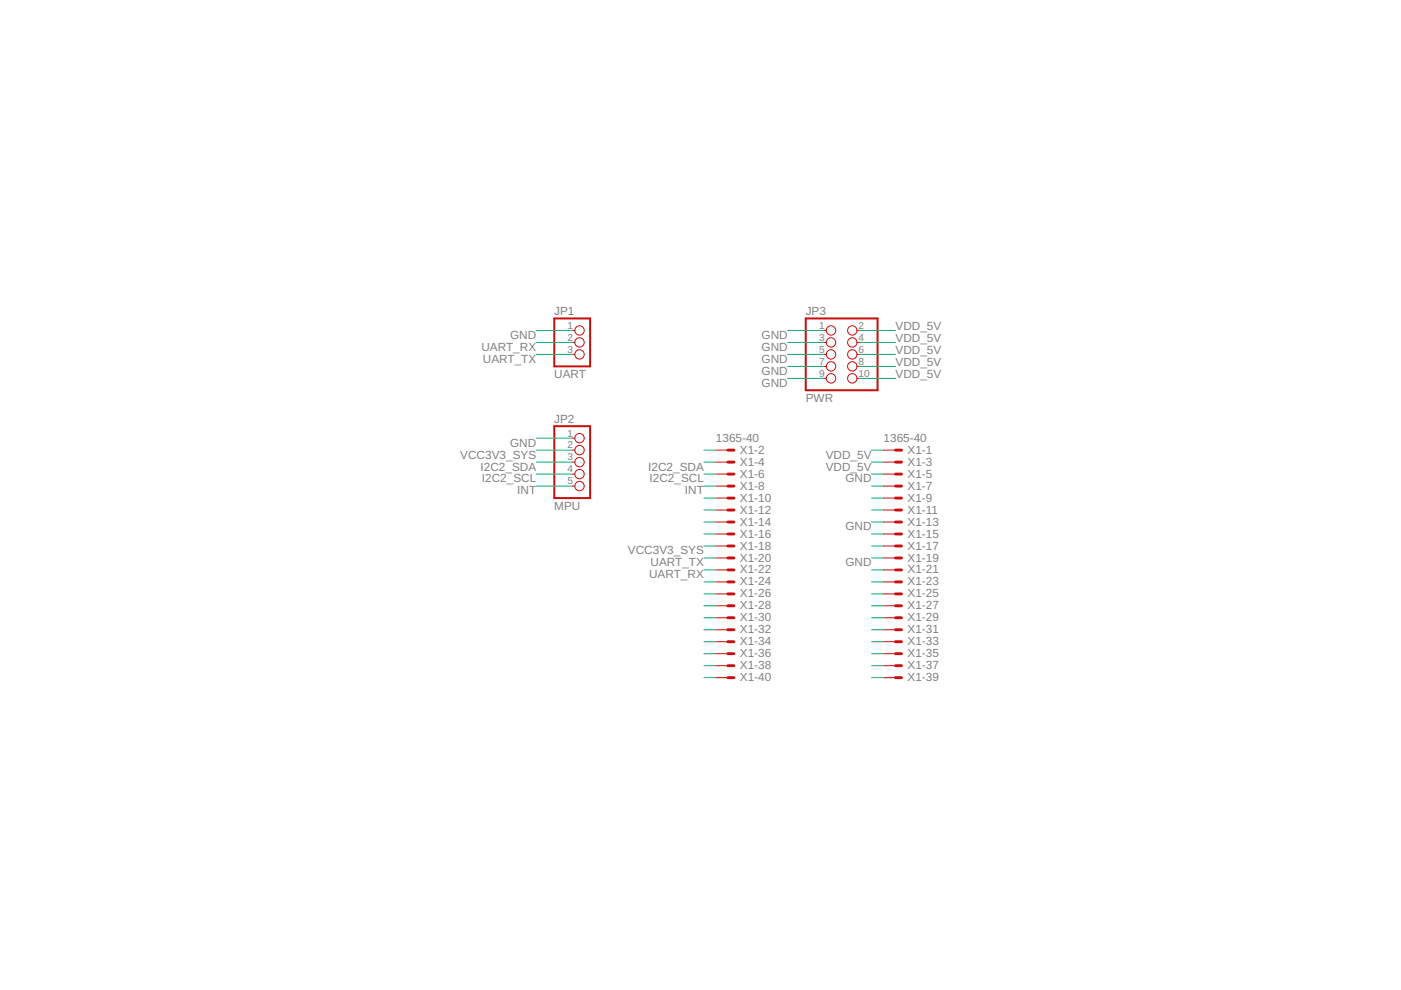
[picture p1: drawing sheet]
<?xml version="1.0" encoding="utf-8"?>
<!DOCTYPE eagle SYSTEM "eagle.dtd">
<eagle version="9.6.1">
<drawing>
<settings>
<setting alwaysvectorfont="no"/>
<setting verticaltext="up"/>
</settings>
<grid distance="0.1" unitdist="inch" unit="inch" style="lines" multiple="1" display="no" altdistance="0.01" altunitdist="inch" altunit="inch"/>
<schematic xreflabel="%F%N/%S.%C%R" xrefpart="/%S.%C%R">
<libraries>
<library name="pinhead">
<symbols>
<symbol name="PINHD3">
<wire x1="-6.35" y1="-5.08" x2="1.27" y2="-5.08" width="0.4064" layer="94"/>
<wire x1="1.27" y1="-5.08" x2="1.27" y2="5.08" width="0.4064" layer="94"/>
<wire x1="1.27" y1="5.08" x2="-6.35" y2="5.08" width="0.4064" layer="94"/>
<wire x1="-6.35" y1="5.08" x2="-6.35" y2="-5.08" width="0.4064" layer="94"/>
<text x="-6.35" y="5.715" size="1.778" layer="95">&gt;NAME</text>
<text x="-6.35" y="-7.62" size="1.778" layer="96">&gt;VALUE</text>
<pin name="1" x="-2.54" y="2.54" visible="pad" length="short" direction="pas" function="dot"/>
<pin name="2" x="-2.54" y="0" visible="pad" length="short" direction="pas" function="dot"/>
<pin name="3" x="-2.54" y="-2.54" visible="pad" length="short" direction="pas" function="dot"/>
</symbol>
<symbol name="PINH2X5">
<wire x1="-6.35" y1="-7.62" x2="8.89" y2="-7.62" width="0.4064" layer="94"/>
<wire x1="8.89" y1="-7.62" x2="8.89" y2="7.62" width="0.4064" layer="94"/>
<wire x1="8.89" y1="7.62" x2="-6.35" y2="7.62" width="0.4064" layer="94"/>
<wire x1="-6.35" y1="7.62" x2="-6.35" y2="-7.62" width="0.4064" layer="94"/>
<text x="-6.35" y="8.255" size="1.778" layer="95">&gt;NAME</text>
<text x="-6.35" y="-10.16" size="1.778" layer="96">&gt;VALUE</text>
<pin name="1" x="-2.54" y="5.08" visible="pad" length="short" direction="pas" function="dot"/>
<pin name="2" x="5.08" y="5.08" visible="pad" length="short" direction="pas" function="dot" rot="R180"/>
<pin name="3" x="-2.54" y="2.54" visible="pad" length="short" direction="pas" function="dot"/>
<pin name="4" x="5.08" y="2.54" visible="pad" length="short" direction="pas" function="dot" rot="R180"/>
<pin name="5" x="-2.54" y="0" visible="pad" length="short" direction="pas" function="dot"/>
<pin name="6" x="5.08" y="0" visible="pad" length="short" direction="pas" function="dot" rot="R180"/>
<pin name="7" x="-2.54" y="-2.54" visible="pad" length="short" direction="pas" function="dot"/>
<pin name="8" x="5.08" y="-2.54" visible="pad" length="short" direction="pas" function="dot" rot="R180"/>
<pin name="9" x="-2.54" y="-5.08" visible="pad" length="short" direction="pas" function="dot"/>
<pin name="10" x="5.08" y="-5.08" visible="pad" length="short" direction="pas" function="dot" rot="R180"/>
</symbol>
<symbol name="PINHD5">
<wire x1="-6.35" y1="-7.62" x2="1.27" y2="-7.62" width="0.4064" layer="94"/>
<wire x1="1.27" y1="-7.62" x2="1.27" y2="7.62" width="0.4064" layer="94"/>
<wire x1="1.27" y1="7.62" x2="-6.35" y2="7.62" width="0.4064" layer="94"/>
<wire x1="-6.35" y1="7.62" x2="-6.35" y2="-7.62" width="0.4064" layer="94"/>
<text x="-6.35" y="8.255" size="1.778" layer="95">&gt;NAME</text>
<text x="-6.35" y="-10.16" size="1.778" layer="96">&gt;VALUE</text>
<pin name="1" x="-2.54" y="5.08" visible="pad" length="short" direction="pas" function="dot"/>
<pin name="2" x="-2.54" y="2.54" visible="pad" length="short" direction="pas" function="dot"/>
<pin name="3" x="-2.54" y="0" visible="pad" length="short" direction="pas" function="dot"/>
<pin name="4" x="-2.54" y="-2.54" visible="pad" length="short" direction="pas" function="dot"/>
<pin name="5" x="-2.54" y="-5.08" visible="pad" length="short" direction="pas" function="dot"/>
</symbol>
</symbols>
<devicesets>
<deviceset name="PINHD-1X3" prefix="JP" uservalue="yes">
<gates>
<gate name="A" symbol="PINHD3" x="0" y="0"/>
</gates>
<devices>
<device name="" package="1X03">
<connects>
<connect gate="A" pin="1" pad="1"/>
<connect gate="A" pin="2" pad="2"/>
<connect gate="A" pin="3" pad="3"/>
</connects>
<package3dinstances>
<package3dinstance package3d_urn="urn:adsk.eagle:package:22458/2"/>
</package3dinstances>
<technologies>
<technology name="">
<attribute name="POPULARITY" value="92" constant="no"/>
</technology>
</technologies>
</device>
<device name="/90" package="1X03/90">
<connects>
<connect gate="A" pin="1" pad="1"/>
<connect gate="A" pin="2" pad="2"/>
<connect gate="A" pin="3" pad="3"/>
</connects>
<package3dinstances>
<package3dinstance package3d_urn="urn:adsk.eagle:package:22459/2"/>
</package3dinstances>
<technologies>
<technology name="">
<attribute name="POPULARITY" value="17" constant="no"/>
</technology>
</technologies>
</device>
</devices>
</deviceset>
<deviceset name="PINHD-2X5" prefix="JP" uservalue="yes">
<gates>
<gate name="A" symbol="PINH2X5" x="0" y="0"/>
</gates>
<devices>
<device name="" package="2X05">
<connects>
<connect gate="A" pin="1" pad="1"/>
<connect gate="A" pin="10" pad="10"/>
<connect gate="A" pin="2" pad="2"/>
<connect gate="A" pin="3" pad="3"/>
<connect gate="A" pin="4" pad="4"/>
<connect gate="A" pin="5" pad="5"/>
<connect gate="A" pin="6" pad="6"/>
<connect gate="A" pin="7" pad="7"/>
<connect gate="A" pin="8" pad="8"/>
<connect gate="A" pin="9" pad="9"/>
</connects>
<package3dinstances>
<package3dinstance package3d_urn="urn:adsk.eagle:package:22470/2"/>
</package3dinstances>
<technologies>
<technology name="">
<attribute name="POPULARITY" value="35" constant="no"/>
</technology>
</technologies>
</device>
<device name="/90" package="2X05/90">
<connects>
<connect gate="A" pin="1" pad="1"/>
<connect gate="A" pin="10" pad="10"/>
<connect gate="A" pin="2" pad="2"/>
<connect gate="A" pin="3" pad="3"/>
<connect gate="A" pin="4" pad="4"/>
<connect gate="A" pin="5" pad="5"/>
<connect gate="A" pin="6" pad="6"/>
<connect gate="A" pin="7" pad="7"/>
<connect gate="A" pin="8" pad="8"/>
<connect gate="A" pin="9" pad="9"/>
</connects>
<package3dinstances>
<package3dinstance package3d_urn="urn:adsk.eagle:package:22471/2"/>
</package3dinstances>
<technologies>
<technology name="">
<attribute name="POPULARITY" value="0" constant="no"/>
</technology>
</technologies>
</device>
</devices>
</deviceset>
<deviceset name="PINHD-1X5" prefix="JP" uservalue="yes">
<gates>
<gate name="A" symbol="PINHD5" x="0" y="0"/>
</gates>
<devices>
<device name="" package="1X05">
<connects>
<connect gate="A" pin="1" pad="1"/>
<connect gate="A" pin="2" pad="2"/>
<connect gate="A" pin="3" pad="3"/>
<connect gate="A" pin="4" pad="4"/>
<connect gate="A" pin="5" pad="5"/>
</connects>
<package3dinstances>
<package3dinstance package3d_urn="urn:adsk.eagle:package:22469/2"/>
</package3dinstances>
<technologies>
<technology name="">
<attribute name="POPULARITY" value="69" constant="no"/>
</technology>
</technologies>
</device>
<device name="/90" package="1X05/90">
<connects>
<connect gate="A" pin="1" pad="1"/>
<connect gate="A" pin="2" pad="2"/>
<connect gate="A" pin="3" pad="3"/>
<connect gate="A" pin="4" pad="4"/>
<connect gate="A" pin="5" pad="5"/>
</connects>
<package3dinstances>
<package3dinstance package3d_urn="urn:adsk.eagle:package:22467/2"/>
</package3dinstances>
<technologies>
<technology name="">
<attribute name="POPULARITY" value="9" constant="no"/>
</technology>
</technologies>
</device>
<device name="5X2MM" package="1_05X2MM">
<connects>
<connect gate="A" pin="1" pad="1"/>
<connect gate="A" pin="2" pad="2"/>
<connect gate="A" pin="3" pad="3"/>
<connect gate="A" pin="4" pad="4"/>
<connect gate="A" pin="5" pad="5"/>
</connects>
<package3dinstances>
<package3dinstance package3d_urn="urn:adsk.eagle:package:22466/2"/>
</package3dinstances>
<technologies>
<technology name="">
<attribute name="POPULARITY" value="0" constant="no"/>
</technology>
</technologies>
</device>
</devices>
</deviceset>
</devicesets>
</library>
<library name="con-leotronics">
<symbols>
<symbol name="MVAL">
<wire x1="0" y1="0" x2="1.27" y2="0" width="0.6096" layer="94"/>
<text x="2.54" y="-0.762" size="1.778" layer="95">&gt;NAME</text>
<text x="-2.54" y="1.651" size="1.778" layer="96">&gt;VALUE</text>
<pin name="S" x="-2.54" y="0" visible="off" length="short" direction="pas"/>
</symbol>
<symbol name="M">
<wire x1="0" y1="0" x2="1.27" y2="0" width="0.6096" layer="94"/>
<text x="2.54" y="-0.762" size="1.778" layer="95">&gt;NAME</text>
<pin name="S" x="-2.54" y="0" visible="off" length="short" direction="pas"/>
</symbol>
</symbols>
<devicesets>
<deviceset name="1365-40" prefix="X">
<gates>
<gate name="-1" symbol="MVAL" x="0" y="0" addlevel="always" swaplevel="1"/>
<gate name="-2" symbol="MVAL" x="30.48" y="0" addlevel="always" swaplevel="1"/>
<gate name="-3" symbol="M" x="0" y="-2.54" addlevel="always" swaplevel="1"/>
<gate name="-4" symbol="M" x="30.48" y="-2.54" addlevel="always" swaplevel="1"/>
<gate name="-5" symbol="M" x="0" y="-5.08" addlevel="always" swaplevel="1"/>
<gate name="-6" symbol="M" x="30.48" y="-5.08" addlevel="always" swaplevel="1"/>
<gate name="-7" symbol="M" x="0" y="-7.62" addlevel="always" swaplevel="1"/>
<gate name="-8" symbol="M" x="30.48" y="-7.62" addlevel="always" swaplevel="1"/>
<gate name="-9" symbol="M" x="0" y="-10.16" addlevel="always" swaplevel="1"/>
<gate name="-10" symbol="M" x="30.48" y="-10.16" addlevel="always" swaplevel="1"/>
<gate name="-11" symbol="M" x="0" y="-12.7" addlevel="always" swaplevel="1"/>
<gate name="-12" symbol="M" x="30.48" y="-12.7" addlevel="always" swaplevel="1"/>
<gate name="-13" symbol="M" x="0" y="-15.24" addlevel="always" swaplevel="1"/>
<gate name="-14" symbol="M" x="30.48" y="-15.24" addlevel="always" swaplevel="1"/>
<gate name="-15" symbol="M" x="0" y="-17.78" addlevel="always" swaplevel="1"/>
<gate name="-16" symbol="M" x="30.48" y="-17.78" addlevel="always" swaplevel="1"/>
<gate name="-17" symbol="M" x="0" y="-20.32" addlevel="always" swaplevel="1"/>
<gate name="-18" symbol="M" x="30.48" y="-20.32" addlevel="always" swaplevel="1"/>
<gate name="-19" symbol="M" x="0" y="-22.86" addlevel="always" swaplevel="1"/>
<gate name="-20" symbol="M" x="30.48" y="-22.86" addlevel="always" swaplevel="1"/>
<gate name="-21" symbol="M" x="0" y="-25.4" addlevel="always" swaplevel="1"/>
<gate name="-22" symbol="M" x="30.48" y="-25.4" addlevel="always" swaplevel="1"/>
<gate name="-23" symbol="M" x="0" y="-27.94" addlevel="always" swaplevel="1"/>
<gate name="-24" symbol="M" x="30.48" y="-27.94" addlevel="always" swaplevel="1"/>
<gate name="-25" symbol="M" x="0" y="-30.48" addlevel="always" swaplevel="1"/>
<gate name="-26" symbol="M" x="30.48" y="-30.48" addlevel="always" swaplevel="1"/>
<gate name="-27" symbol="M" x="0" y="-33.02" addlevel="always" swaplevel="1"/>
<gate name="-28" symbol="M" x="30.48" y="-33.02" addlevel="always" swaplevel="1"/>
<gate name="-29" symbol="M" x="0" y="-35.56" addlevel="always" swaplevel="1"/>
<gate name="-30" symbol="M" x="30.48" y="-35.56" addlevel="always" swaplevel="1"/>
<gate name="-31" symbol="M" x="0" y="-38.1" addlevel="always" swaplevel="1"/>
<gate name="-32" symbol="M" x="30.48" y="-38.1" addlevel="always" swaplevel="1"/>
<gate name="-33" symbol="M" x="0" y="-40.64" addlevel="always" swaplevel="1"/>
<gate name="-34" symbol="M" x="30.48" y="-40.64" addlevel="always" swaplevel="1"/>
<gate name="-35" symbol="M" x="0" y="-43.18" addlevel="always" swaplevel="1"/>
<gate name="-36" symbol="M" x="30.48" y="-43.18" addlevel="always" swaplevel="1"/>
<gate name="-37" symbol="M" x="0" y="-45.72" addlevel="always" swaplevel="1"/>
<gate name="-38" symbol="M" x="30.48" y="-45.72" addlevel="always" swaplevel="1"/>
<gate name="-39" symbol="M" x="0" y="-48.26" addlevel="always" swaplevel="1"/>
<gate name="-40" symbol="M" x="30.48" y="-48.26" addlevel="always" swaplevel="1"/>
</gates>
<devices>
<device name="" package="1365-40">
<connects>
<connect gate="-1" pin="S" pad="1"/>
<connect gate="-10" pin="S" pad="10"/>
<connect gate="-11" pin="S" pad="11"/>
<connect gate="-12" pin="S" pad="12"/>
<connect gate="-13" pin="S" pad="13"/>
<connect gate="-14" pin="S" pad="14"/>
<connect gate="-15" pin="S" pad="15"/>
<connect gate="-16" pin="S" pad="16"/>
<connect gate="-17" pin="S" pad="17"/>
<connect gate="-18" pin="S" pad="18"/>
<connect gate="-19" pin="S" pad="19"/>
<connect gate="-2" pin="S" pad="2"/>
<connect gate="-20" pin="S" pad="20"/>
<connect gate="-21" pin="S" pad="21"/>
<connect gate="-22" pin="S" pad="22"/>
<connect gate="-23" pin="S" pad="23"/>
<connect gate="-24" pin="S" pad="24"/>
<connect gate="-25" pin="S" pad="25"/>
<connect gate="-26" pin="S" pad="26"/>
<connect gate="-27" pin="S" pad="27"/>
<connect gate="-28" pin="S" pad="28"/>
<connect gate="-29" pin="S" pad="29"/>
<connect gate="-3" pin="S" pad="3"/>
<connect gate="-30" pin="S" pad="30"/>
<connect gate="-31" pin="S" pad="31"/>
<connect gate="-32" pin="S" pad="32"/>
<connect gate="-33" pin="S" pad="33"/>
<connect gate="-34" pin="S" pad="34"/>
<connect gate="-35" pin="S" pad="35"/>
<connect gate="-36" pin="S" pad="36"/>
<connect gate="-37" pin="S" pad="37"/>
<connect gate="-38" pin="S" pad="38"/>
<connect gate="-39" pin="S" pad="39"/>
<connect gate="-4" pin="S" pad="4"/>
<connect gate="-40" pin="S" pad="40"/>
<connect gate="-5" pin="S" pad="5"/>
<connect gate="-6" pin="S" pad="6"/>
<connect gate="-7" pin="S" pad="7"/>
<connect gate="-8" pin="S" pad="8"/>
<connect gate="-9" pin="S" pad="9"/>
</connects>
<package3dinstances>
<package3dinstance package3d_urn="urn:adsk.eagle:package:7973/1"/>
</package3dinstances>
<technologies>
<technology name="">
<attribute name="MF" value="" constant="no"/>
<attribute name="MPN" value="" constant="no"/>
<attribute name="OC_FARNELL" value="unknown" constant="no"/>
<attribute name="OC_NEWARK" value="unknown" constant="no"/>
<attribute name="POPULARITY" value="0" constant="no"/>
</technology>
</technologies>
</device>
</devices>
</deviceset>
</devicesets>
</library>
</libraries>
<attributes>
</attributes>
<variantdefs>
</variantdefs>
<classes>
<class number="0" name="default" width="0" drill="0">
</class>
</classes>
<parts>
<part name="JP1" library="pinhead" deviceset="PINHD-1X3" device="" package3d_urn="urn:adsk.eagle:package:22458/2" value="UART"/>
<part name="JP3" library="pinhead" deviceset="PINHD-2X5" device="" package3d_urn="urn:adsk.eagle:package:22470/2" value="PWR"/>
<part name="X1" library="con-leotronics" deviceset="1365-40" device="" package3d_urn="urn:adsk.eagle:package:7973/1"/>
<part name="JP2" library="pinhead" deviceset="PINHD-1X5" device="" package3d_urn="urn:adsk.eagle:package:22469/2" value="MPU"/>
</parts>
<sheets>
<sheet>
<plain>
</plain>
<instances>
<instance part="JP1" gate="A" x="33.02" y="78.74" smashed="yes">
<attribute name="NAME" x="26.67" y="84.455" size="1.778" layer="95"/>
<attribute name="VALUE" x="26.67" y="71.12" size="1.778" layer="96"/>
</instance>
<instance part="JP3" gate="A" x="86.36" y="76.2" smashed="yes">
<attribute name="NAME" x="80.01" y="84.455" size="1.778" layer="95"/>
<attribute name="VALUE" x="80.01" y="66.04" size="1.778" layer="96"/>
</instance>
<instance part="X1" gate="-1" x="99.06" y="55.88" smashed="yes">
<attribute name="NAME" x="101.6" y="55.118" size="1.778" layer="95"/>
<attribute name="VALUE" x="96.52" y="57.531" size="1.778" layer="96"/>
</instance>
<instance part="X1" gate="-2" x="63.5" y="55.88" smashed="yes">
<attribute name="NAME" x="66.04" y="55.118" size="1.778" layer="95"/>
<attribute name="VALUE" x="60.96" y="57.531" size="1.778" layer="96"/>
</instance>
<instance part="X1" gate="-3" x="99.06" y="53.34" smashed="yes">
<attribute name="NAME" x="101.6" y="52.578" size="1.778" layer="95"/>
</instance>
<instance part="X1" gate="-4" x="63.5" y="53.34" smashed="yes">
<attribute name="NAME" x="66.04" y="52.578" size="1.778" layer="95"/>
</instance>
<instance part="X1" gate="-5" x="99.06" y="50.8" smashed="yes">
<attribute name="NAME" x="101.6" y="50.038" size="1.778" layer="95"/>
</instance>
<instance part="X1" gate="-6" x="63.5" y="50.8" smashed="yes">
<attribute name="NAME" x="66.04" y="50.038" size="1.778" layer="95"/>
</instance>
<instance part="X1" gate="-7" x="99.06" y="48.26" smashed="yes">
<attribute name="NAME" x="101.6" y="47.498" size="1.778" layer="95"/>
</instance>
<instance part="X1" gate="-8" x="63.5" y="48.26" smashed="yes">
<attribute name="NAME" x="66.04" y="47.498" size="1.778" layer="95"/>
</instance>
<instance part="X1" gate="-9" x="99.06" y="45.72" smashed="yes">
<attribute name="NAME" x="101.6" y="44.958" size="1.778" layer="95"/>
</instance>
<instance part="X1" gate="-10" x="63.5" y="45.72" smashed="yes">
<attribute name="NAME" x="66.04" y="44.958" size="1.778" layer="95"/>
</instance>
<instance part="X1" gate="-11" x="99.06" y="43.18" smashed="yes">
<attribute name="NAME" x="101.6" y="42.418" size="1.778" layer="95"/>
</instance>
<instance part="X1" gate="-12" x="63.5" y="43.18" smashed="yes">
<attribute name="NAME" x="66.04" y="42.418" size="1.778" layer="95"/>
</instance>
<instance part="X1" gate="-13" x="99.06" y="40.64" smashed="yes">
<attribute name="NAME" x="101.6" y="39.878" size="1.778" layer="95"/>
</instance>
<instance part="X1" gate="-14" x="63.5" y="40.64" smashed="yes">
<attribute name="NAME" x="66.04" y="39.878" size="1.778" layer="95"/>
</instance>
<instance part="X1" gate="-15" x="99.06" y="38.1" smashed="yes">
<attribute name="NAME" x="101.6" y="37.338" size="1.778" layer="95"/>
</instance>
<instance part="X1" gate="-16" x="63.5" y="38.1" smashed="yes">
<attribute name="NAME" x="66.04" y="37.338" size="1.778" layer="95"/>
</instance>
<instance part="X1" gate="-17" x="99.06" y="35.56" smashed="yes">
<attribute name="NAME" x="101.6" y="34.798" size="1.778" layer="95"/>
</instance>
<instance part="X1" gate="-18" x="63.5" y="35.56" smashed="yes">
<attribute name="NAME" x="66.04" y="34.798" size="1.778" layer="95"/>
</instance>
<instance part="X1" gate="-19" x="99.06" y="33.02" smashed="yes">
<attribute name="NAME" x="101.6" y="32.258" size="1.778" layer="95"/>
</instance>
<instance part="X1" gate="-20" x="63.5" y="33.02" smashed="yes">
<attribute name="NAME" x="66.04" y="32.258" size="1.778" layer="95"/>
</instance>
<instance part="X1" gate="-21" x="99.06" y="30.48" smashed="yes">
<attribute name="NAME" x="101.6" y="29.718" size="1.778" layer="95"/>
</instance>
<instance part="X1" gate="-22" x="63.5" y="30.48" smashed="yes">
<attribute name="NAME" x="66.04" y="29.718" size="1.778" layer="95"/>
</instance>
<instance part="X1" gate="-23" x="99.06" y="27.94" smashed="yes">
<attribute name="NAME" x="101.6" y="27.178" size="1.778" layer="95"/>
</instance>
<instance part="X1" gate="-24" x="63.5" y="27.94" smashed="yes">
<attribute name="NAME" x="66.04" y="27.178" size="1.778" layer="95"/>
</instance>
<instance part="X1" gate="-25" x="99.06" y="25.4" smashed="yes">
<attribute name="NAME" x="101.6" y="24.638" size="1.778" layer="95"/>
</instance>
<instance part="X1" gate="-26" x="63.5" y="25.4" smashed="yes">
<attribute name="NAME" x="66.04" y="24.638" size="1.778" layer="95"/>
</instance>
<instance part="X1" gate="-27" x="99.06" y="22.86" smashed="yes">
<attribute name="NAME" x="101.6" y="22.098" size="1.778" layer="95"/>
</instance>
<instance part="X1" gate="-28" x="63.5" y="22.86" smashed="yes">
<attribute name="NAME" x="66.04" y="22.098" size="1.778" layer="95"/>
</instance>
<instance part="X1" gate="-29" x="99.06" y="20.32" smashed="yes">
<attribute name="NAME" x="101.6" y="19.558" size="1.778" layer="95"/>
</instance>
<instance part="X1" gate="-30" x="63.5" y="20.32" smashed="yes">
<attribute name="NAME" x="66.04" y="19.558" size="1.778" layer="95"/>
</instance>
<instance part="X1" gate="-31" x="99.06" y="17.78" smashed="yes">
<attribute name="NAME" x="101.6" y="17.018" size="1.778" layer="95"/>
</instance>
<instance part="X1" gate="-32" x="63.5" y="17.78" smashed="yes">
<attribute name="NAME" x="66.04" y="17.018" size="1.778" layer="95"/>
</instance>
<instance part="X1" gate="-33" x="99.06" y="15.24" smashed="yes">
<attribute name="NAME" x="101.6" y="14.478" size="1.778" layer="95"/>
</instance>
<instance part="X1" gate="-34" x="63.5" y="15.24" smashed="yes">
<attribute name="NAME" x="66.04" y="14.478" size="1.778" layer="95"/>
</instance>
<instance part="X1" gate="-35" x="99.06" y="12.7" smashed="yes">
<attribute name="NAME" x="101.6" y="11.938" size="1.778" layer="95"/>
</instance>
<instance part="X1" gate="-36" x="63.5" y="12.7" smashed="yes">
<attribute name="NAME" x="66.04" y="11.938" size="1.778" layer="95"/>
</instance>
<instance part="X1" gate="-37" x="99.06" y="10.16" smashed="yes">
<attribute name="NAME" x="101.6" y="9.398" size="1.778" layer="95"/>
</instance>
<instance part="X1" gate="-38" x="63.5" y="10.16" smashed="yes">
<attribute name="NAME" x="66.04" y="9.398" size="1.778" layer="95"/>
</instance>
<instance part="X1" gate="-39" x="99.06" y="7.62" smashed="yes">
<attribute name="NAME" x="101.6" y="6.858" size="1.778" layer="95"/>
</instance>
<instance part="X1" gate="-40" x="63.5" y="7.62" smashed="yes">
<attribute name="NAME" x="66.04" y="6.858" size="1.778" layer="95"/>
</instance>
<instance part="JP2" gate="A" x="33.02" y="53.34" smashed="yes">
<attribute name="NAME" x="26.67" y="61.595" size="1.778" layer="95"/>
<attribute name="VALUE" x="26.67" y="43.18" size="1.778" layer="96"/>
</instance>
</instances>
<busses>
</busses>
<nets>
<net name="VDD_5V" class="0">
<segment>
<pinref part="JP3" gate="A" pin="2"/>
<wire x1="91.44" y1="81.28" x2="99.06" y2="81.28" width="0.1524" layer="91"/>
<label x="99.06" y="81.28" size="1.778" layer="95"/>
</segment>
<segment>
<pinref part="JP3" gate="A" pin="4"/>
<wire x1="91.44" y1="78.74" x2="99.06" y2="78.74" width="0.1524" layer="91"/>
<label x="99.06" y="78.74" size="1.778" layer="95"/>
</segment>
<segment>
<pinref part="JP3" gate="A" pin="6"/>
<wire x1="91.44" y1="76.2" x2="99.06" y2="76.2" width="0.1524" layer="91"/>
<label x="99.06" y="76.2" size="1.778" layer="95"/>
</segment>
<segment>
<pinref part="JP3" gate="A" pin="8"/>
<wire x1="91.44" y1="73.66" x2="99.06" y2="73.66" width="0.1524" layer="91"/>
<label x="99.06" y="73.66" size="1.778" layer="95"/>
</segment>
<segment>
<pinref part="JP3" gate="A" pin="10"/>
<wire x1="91.44" y1="71.12" x2="99.06" y2="71.12" width="0.1524" layer="91"/>
<label x="99.06" y="71.12" size="1.778" layer="95"/>
</segment>
<segment>
<pinref part="X1" gate="-1" pin="S"/>
<wire x1="96.52" y1="55.88" x2="93.98" y2="55.88" width="0.1524" layer="91"/>
<label x="93.98" y="55.88" size="1.778" layer="95" rot="R180"/>
</segment>
<segment>
<pinref part="X1" gate="-3" pin="S"/>
<wire x1="96.52" y1="53.34" x2="93.98" y2="53.34" width="0.1524" layer="91"/>
<label x="93.98" y="53.34" size="1.778" layer="95" rot="R180"/>
</segment>
</net>
<net name="GND" class="0">
<segment>
<pinref part="JP3" gate="A" pin="1"/>
<wire x1="83.82" y1="81.28" x2="76.2" y2="81.28" width="0.1524" layer="91"/>
<label x="76.2" y="81.28" size="1.778" layer="95" rot="R180"/>
</segment>
<segment>
<pinref part="JP3" gate="A" pin="3"/>
<wire x1="83.82" y1="78.74" x2="76.2" y2="78.74" width="0.1524" layer="91"/>
<label x="76.2" y="78.74" size="1.778" layer="95" rot="R180"/>
</segment>
<segment>
<pinref part="JP3" gate="A" pin="5"/>
<wire x1="83.82" y1="76.2" x2="76.2" y2="76.2" width="0.1524" layer="91"/>
<label x="76.2" y="76.2" size="1.778" layer="95" rot="R180"/>
</segment>
<segment>
<pinref part="JP3" gate="A" pin="7"/>
<wire x1="83.82" y1="73.66" x2="76.2" y2="73.66" width="0.1524" layer="91"/>
<label x="76.2" y="73.66" size="1.778" layer="95" rot="R180"/>
</segment>
<segment>
<pinref part="JP3" gate="A" pin="9"/>
<wire x1="83.82" y1="71.12" x2="76.2" y2="71.12" width="0.1524" layer="91"/>
<label x="76.2" y="71.12" size="1.778" layer="95" rot="R180"/>
</segment>
<segment>
<pinref part="JP1" gate="A" pin="1"/>
<wire x1="30.48" y1="81.28" x2="22.86" y2="81.28" width="0.1524" layer="91"/>
<label x="22.86" y="81.28" size="1.778" layer="95" rot="R180"/>
</segment>
<segment>
<pinref part="X1" gate="-5" pin="S"/>
<wire x1="96.52" y1="50.8" x2="93.98" y2="50.8" width="0.1524" layer="91"/>
<label x="93.98" y="50.8" size="1.778" layer="95" rot="R180"/>
</segment>
<segment>
<pinref part="X1" gate="-13" pin="S"/>
<wire x1="96.52" y1="40.64" x2="93.98" y2="40.64" width="0.1524" layer="91"/>
<label x="93.98" y="40.64" size="1.778" layer="95" rot="R180"/>
</segment>
<segment>
<pinref part="X1" gate="-19" pin="S"/>
<wire x1="96.52" y1="33.02" x2="93.98" y2="33.02" width="0.1524" layer="91"/>
<label x="93.98" y="33.02" size="1.778" layer="95" rot="R180"/>
</segment>
<segment>
<pinref part="JP2" gate="A" pin="1"/>
<wire x1="30.48" y1="58.42" x2="22.86" y2="58.42" width="0.1524" layer="91"/>
<label x="22.86" y="58.42" size="1.778" layer="95" rot="R180"/>
</segment>
</net>
<net name="N$23" class="0">
<segment>
<pinref part="X1" gate="-12" pin="S"/>
<wire x1="60.96" y1="43.18" x2="58.42" y2="43.18" width="0.1524" layer="91"/>
</segment>
</net>
<net name="N$25" class="0">
<segment>
<pinref part="X1" gate="-16" pin="S"/>
<wire x1="60.96" y1="38.1" x2="58.42" y2="38.1" width="0.1524" layer="91"/>
</segment>
</net>
<net name="N$29" class="0">
<segment>
<pinref part="X1" gate="-24" pin="S"/>
<wire x1="60.96" y1="27.94" x2="58.42" y2="27.94" width="0.1524" layer="91"/>
</segment>
</net>
<net name="N$30" class="0">
<segment>
<pinref part="X1" gate="-26" pin="S"/>
<wire x1="60.96" y1="25.4" x2="58.42" y2="25.4" width="0.1524" layer="91"/>
</segment>
</net>
<net name="N$31" class="0">
<segment>
<pinref part="X1" gate="-28" pin="S"/>
<wire x1="60.96" y1="22.86" x2="58.42" y2="22.86" width="0.1524" layer="91"/>
</segment>
</net>
<net name="N$32" class="0">
<segment>
<pinref part="X1" gate="-30" pin="S"/>
<wire x1="60.96" y1="20.32" x2="58.42" y2="20.32" width="0.1524" layer="91"/>
</segment>
</net>
<net name="N$33" class="0">
<segment>
<pinref part="X1" gate="-32" pin="S"/>
<wire x1="60.96" y1="17.78" x2="58.42" y2="17.78" width="0.1524" layer="91"/>
</segment>
</net>
<net name="N$34" class="0">
<segment>
<pinref part="X1" gate="-34" pin="S"/>
<wire x1="60.96" y1="15.24" x2="58.42" y2="15.24" width="0.1524" layer="91"/>
</segment>
</net>
<net name="N$35" class="0">
<segment>
<pinref part="X1" gate="-36" pin="S"/>
<wire x1="60.96" y1="12.7" x2="58.42" y2="12.7" width="0.1524" layer="91"/>
</segment>
</net>
<net name="N$36" class="0">
<segment>
<pinref part="X1" gate="-38" pin="S"/>
<wire x1="60.96" y1="10.16" x2="58.42" y2="10.16" width="0.1524" layer="91"/>
</segment>
</net>
<net name="N$37" class="0">
<segment>
<pinref part="X1" gate="-40" pin="S"/>
<wire x1="60.96" y1="7.62" x2="58.42" y2="7.62" width="0.1524" layer="91"/>
</segment>
</net>
<net name="N$43" class="0">
<segment>
<pinref part="X1" gate="-11" pin="S"/>
<wire x1="96.52" y1="43.18" x2="93.98" y2="43.18" width="0.1524" layer="91"/>
</segment>
</net>
<net name="N$45" class="0">
<segment>
<pinref part="X1" gate="-15" pin="S"/>
<wire x1="96.52" y1="38.1" x2="93.98" y2="38.1" width="0.1524" layer="91"/>
</segment>
</net>
<net name="VCC3V3_SYS" class="0">
<segment>
<pinref part="X1" gate="-18" pin="S"/>
<wire x1="60.96" y1="35.56" x2="58.42" y2="35.56" width="0.1524" layer="91"/>
<label x="58.42" y="35.56" size="1.778" layer="95" rot="R180"/>
</segment>
<segment>
<pinref part="JP2" gate="A" pin="2"/>
<wire x1="30.48" y1="55.88" x2="22.86" y2="55.88" width="0.1524" layer="91"/>
<label x="22.86" y="55.88" size="1.778" layer="95" rot="R180"/>
</segment>
</net>
<net name="UART_TX" class="0">
<segment>
<pinref part="JP1" gate="A" pin="3"/>
<wire x1="30.48" y1="76.2" x2="22.86" y2="76.2" width="0.1524" layer="91"/>
<label x="22.86" y="76.2" size="1.778" layer="95" rot="R180"/>
</segment>
<segment>
<pinref part="X1" gate="-20" pin="S"/>
<wire x1="60.96" y1="33.02" x2="58.42" y2="33.02" width="0.1524" layer="91"/>
<label x="58.42" y="33.02" size="1.778" layer="95" rot="R180"/>
</segment>
</net>
<net name="UART_RX" class="0">
<segment>
<pinref part="JP1" gate="A" pin="2"/>
<wire x1="30.48" y1="78.74" x2="22.86" y2="78.74" width="0.1524" layer="91"/>
<label x="22.86" y="78.74" size="1.778" layer="95" rot="R180"/>
</segment>
<segment>
<pinref part="X1" gate="-22" pin="S"/>
<wire x1="60.96" y1="30.48" x2="58.42" y2="30.48" width="0.1524" layer="91"/>
<label x="58.42" y="30.48" size="1.778" layer="95" rot="R180"/>
</segment>
</net>
<net name="N$50" class="0">
<segment>
<pinref part="X1" gate="-25" pin="S"/>
<wire x1="96.52" y1="25.4" x2="93.98" y2="25.4" width="0.1524" layer="91"/>
</segment>
</net>
<net name="N$51" class="0">
<segment>
<pinref part="X1" gate="-27" pin="S"/>
<wire x1="96.52" y1="22.86" x2="93.98" y2="22.86" width="0.1524" layer="91"/>
</segment>
</net>
<net name="N$52" class="0">
<segment>
<pinref part="X1" gate="-29" pin="S"/>
<wire x1="96.52" y1="20.32" x2="93.98" y2="20.32" width="0.1524" layer="91"/>
</segment>
</net>
<net name="N$53" class="0">
<segment>
<pinref part="X1" gate="-31" pin="S"/>
<wire x1="96.52" y1="17.78" x2="93.98" y2="17.78" width="0.1524" layer="91"/>
</segment>
</net>
<net name="N$54" class="0">
<segment>
<pinref part="X1" gate="-33" pin="S"/>
<wire x1="96.52" y1="15.24" x2="93.98" y2="15.24" width="0.1524" layer="91"/>
</segment>
</net>
<net name="N$55" class="0">
<segment>
<pinref part="X1" gate="-35" pin="S"/>
<wire x1="96.52" y1="12.7" x2="93.98" y2="12.7" width="0.1524" layer="91"/>
</segment>
</net>
<net name="N$56" class="0">
<segment>
<pinref part="X1" gate="-37" pin="S"/>
<wire x1="96.52" y1="10.16" x2="93.98" y2="10.16" width="0.1524" layer="91"/>
</segment>
</net>
<net name="N$57" class="0">
<segment>
<pinref part="X1" gate="-39" pin="S"/>
<wire x1="96.52" y1="7.62" x2="93.98" y2="7.62" width="0.1524" layer="91"/>
</segment>
</net>
<net name="I2C2_SCL" class="0">
<segment>
<pinref part="X1" gate="-6" pin="S"/>
<wire x1="60.96" y1="50.8" x2="58.42" y2="50.8" width="0.1524" layer="91"/>
<label x="58.42" y="50.8" size="1.778" layer="95" rot="R180"/>
</segment>
<segment>
<pinref part="JP2" gate="A" pin="4"/>
<wire x1="30.48" y1="50.8" x2="22.86" y2="50.8" width="0.1524" layer="91"/>
<label x="22.86" y="50.8" size="1.778" layer="95" rot="R180"/>
</segment>
</net>
<net name="I2C2_SDA" class="0">
<segment>
<pinref part="X1" gate="-4" pin="S"/>
<wire x1="60.96" y1="53.34" x2="58.42" y2="53.34" width="0.1524" layer="91"/>
<label x="58.42" y="53.34" size="1.778" layer="95" rot="R180"/>
</segment>
<segment>
<pinref part="JP2" gate="A" pin="3"/>
<wire x1="30.48" y1="53.34" x2="22.86" y2="53.34" width="0.1524" layer="91"/>
<label x="22.86" y="53.34" size="1.778" layer="95" rot="R180"/>
</segment>
</net>
<net name="N$4" class="0">
<segment>
<pinref part="X1" gate="-2" pin="S"/>
<wire x1="60.96" y1="55.88" x2="58.42" y2="55.88" width="0.1524" layer="91"/>
</segment>
</net>
<net name="N$5" class="0">
<segment>
<pinref part="X1" gate="-14" pin="S"/>
<wire x1="60.96" y1="40.64" x2="58.42" y2="40.64" width="0.1524" layer="91"/>
</segment>
</net>
<net name="N$6" class="0">
<segment>
<pinref part="X1" gate="-17" pin="S"/>
<wire x1="96.52" y1="35.56" x2="93.98" y2="35.56" width="0.1524" layer="91"/>
</segment>
</net>
<net name="N$7" class="0">
<segment>
<pinref part="X1" gate="-21" pin="S"/>
<wire x1="96.52" y1="30.48" x2="93.98" y2="30.48" width="0.1524" layer="91"/>
</segment>
</net>
<net name="N$8" class="0">
<segment>
<pinref part="X1" gate="-23" pin="S"/>
<wire x1="96.52" y1="27.94" x2="93.98" y2="27.94" width="0.1524" layer="91"/>
</segment>
</net>
<net name="N$9" class="0">
<segment>
<pinref part="X1" gate="-10" pin="S"/>
<wire x1="60.96" y1="45.72" x2="58.42" y2="45.72" width="0.1524" layer="91"/>
</segment>
</net>
<net name="N$2" class="0">
<segment>
<pinref part="X1" gate="-7" pin="S"/>
<wire x1="96.52" y1="48.26" x2="93.98" y2="48.26" width="0.1524" layer="91"/>
</segment>
</net>
<net name="N$3" class="0">
<segment>
<pinref part="X1" gate="-9" pin="S"/>
<wire x1="96.52" y1="45.72" x2="93.98" y2="45.72" width="0.1524" layer="91"/>
</segment>
</net>
<net name="INT" class="0">
<segment>
<pinref part="JP2" gate="A" pin="5"/>
<wire x1="30.48" y1="48.26" x2="22.86" y2="48.26" width="0.1524" layer="91"/>
<label x="22.86" y="48.26" size="1.778" layer="95" rot="R180"/>
</segment>
<segment>
<pinref part="X1" gate="-8" pin="S"/>
<wire x1="60.96" y1="48.26" x2="58.42" y2="48.26" width="0.1524" layer="91"/>
<label x="58.42" y="48.26" size="1.778" layer="95" rot="R180"/>
</segment>
</net>
</nets>
</sheet>
</sheets>
</schematic>
</drawing>
<compatibility>
<note version="8.2" severity="warning">
Since Version 8.2, EAGLE supports online libraries. The ids
of those online libraries will not be understood (or retained)
with this version.
</note>
<note version="8.3" severity="warning">
Since Version 8.3, EAGLE supports URNs for individual library
assets (packages, symbols, and devices). The URNs of those assets
will not be understood (or retained) with this version.
</note>
<note version="8.3" severity="warning">
Since Version 8.3, EAGLE supports the association of 3D packages
with devices in libraries, schematics, and board files. Those 3D
packages will not be understood (or retained) with this version.
</note>
</compatibility>
</eagle>
